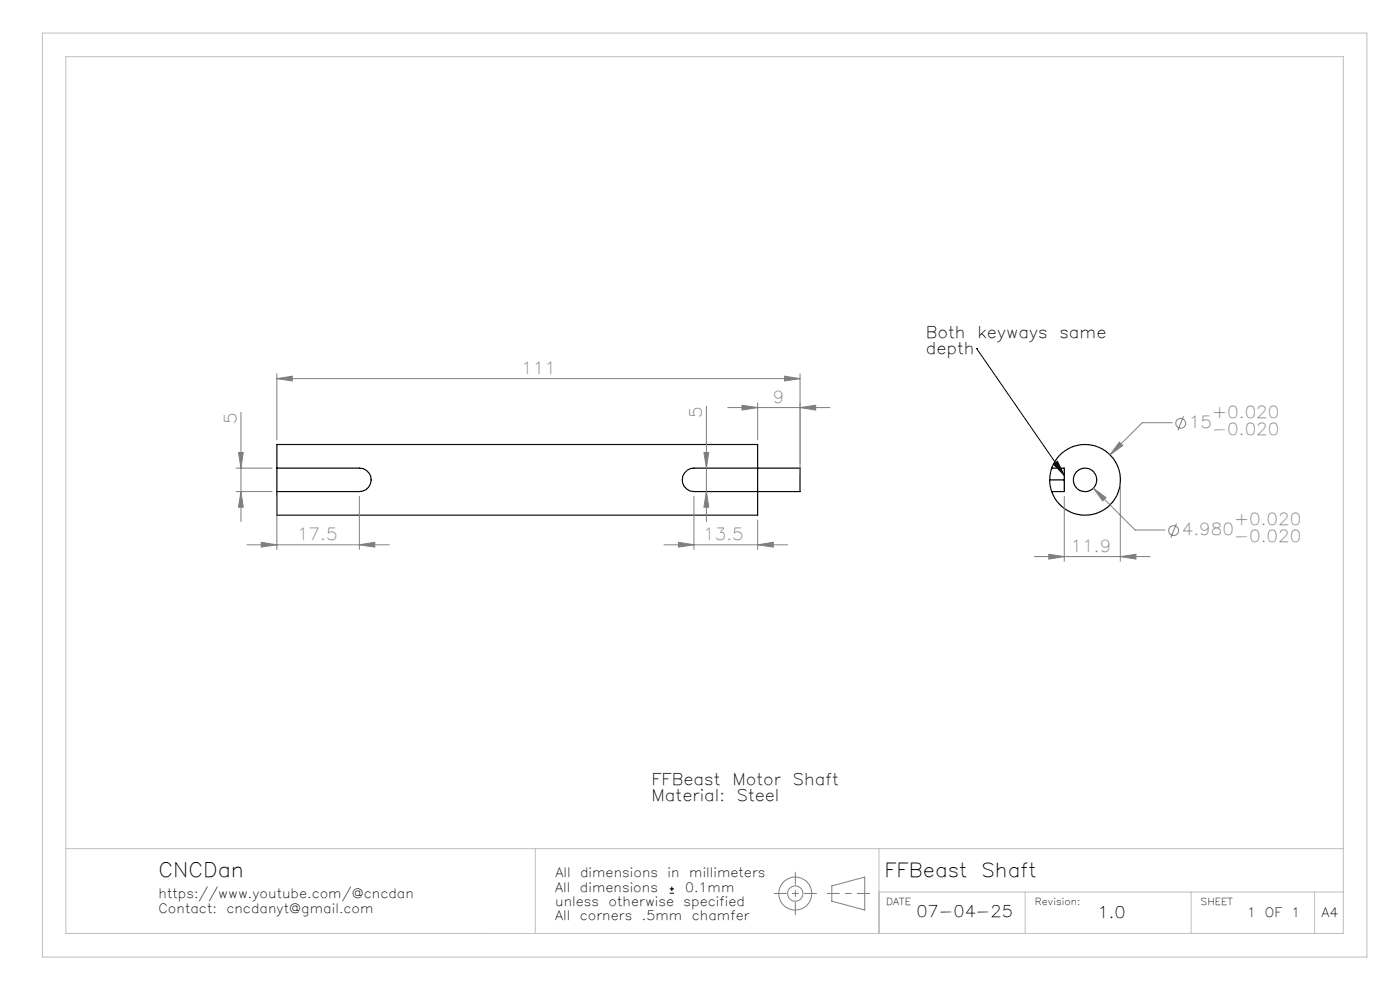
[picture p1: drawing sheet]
<svg xmlns="http://www.w3.org/2000/svg" width="297mm" height="210mm" viewBox="0 0 297 210" stroke-linecap="round" stroke-linejoin="round" font-family="sans-serif">
<g fill="none" stroke="#000" stroke-width=".25">
<path d="M58.7 99.3v-5h102v15h-102v-5M58.7 99.3h17.5a2.49 2.49 0 0 1 2.5 2.5 2.49 2.49 0 0 1-2.5 2.5h-17.5M58.7 99.3v5M223.1 99.3a7.5 7.5 0 0 1 11.5-3.5 7.5 7.5 0 0 1 0 12 7.5 7.5 0 0 1-11.5-3.5M223.1 99.3l-.4 2.5M223.1 99.3h2.7v5h-2.7M145.2 100.3a2.51 2.51 0 0 1 2-1h22.5v5h-22.5a2.49 2.49 0 0 1-2.2-1.4 2.49 2.49 0 0 1 .2-2.6zM222.7 101.8l.4 2.5M222.7 101.8h3.1"/>
<circle cx="230.2" cy="101.8" r="2.49"/>
</g>
<g fill="none" stroke="#808080" stroke-width=".21">
<path d="M58.7 79.3v14M166.4 79.8l3.3 .5-3.3 .5zM169.7 79.3v21.5M50.1 99.3h7.6M50.6 96h1l-.5 3.3zM51.1 87.5v23.1M58.7 80.3l3.3-.5v1zM58.7 80.3h111M149.3 96h1.1l-.5 3.3zM149.9 86.2v24.4M154.4 86.5h21.7M157.4 86l3.3 .5-3.3 .5z"/>
<path d="M160.7 85.5v7.8M169.7 86.5l3.3-.5v1zM237.5 93.8l.7 .7-2.7 2zM248.7 89.7h-6.4l-6.8 6.8M251.1 88.3l-1.2 3M50.1 104.3h7.6M51.1 104.3l.5 3.3h-1zM52.4 115.6h30.2M55.4 115l3.3 .6-3.3 .5zM58.7 105.3v11.2M76.2 115.6l3.3-.6v1.1zM76.2 105.3v11.2"/>
<path d="M140.9 115.6h26.2M143.9 115l3.3 .6-3.3 .5zM147.2 105.3v11.2M149.9 104.3l.5 3.3h-1.1zM160.7 115.6l3.3-.6v1.1zM160.7 110.3v6.2M219.4 118.1h24.6M222.5 117.6l3.3 .5-3.3 .5zM225.8 105.3v13.8M232 103.6l2.6 1.9-.7 .7zM232 103.6l8.8 8.8h6.4M237.7 118.1l3.3-.5v1z"/>
<path d="M237.7 102.8v16.3M249.6 111l-1.2 3M176.5 187.9l6.9-1.9v7l-6.9-1.8z"/>
<circle cx="250.5" cy="89.8" r="1.05"/>
<circle cx="249" cy="112.5" r="1.04"/>
<circle cx="168.7" cy="189.5" r="3.5"/>
<circle cx="168.7" cy="189.5" r="1.62"/>
</g>
<path d="M207.2 73.9h.1M207.2 73.9l18.6 27M223.5 98.5l.8-.6 1.5 3zM142.1 189.5h.9M142.1 188.6h.9M142.5 188.1v.9" fill="none" stroke="#000" stroke-width=".21"/>
<path d="M164.2 189.5h9M168.7 194v-9M175.5 189.5h9" fill="none" stroke="#808080" stroke-width=".21" stroke-dasharray="6.3 1.3 1.3 1.3" stroke-dashoffset="3.8"/>
<path d="M9 7h281v196h-281zM14 12h271v186h-271zM14 180h271M113.6 180v18M186.5 180v18M186.5 189.2h98.5M217.5 189.2v8.8M252.7 189.2v8.8M278.9 189.2v8.8" fill="none" stroke="#c0c0c0" stroke-width=".21"/>
<path d="M223.5 98.5l.8-.6 1.5 3z" fill="#000"/>
<g fill="#808080">
<path d="M237.5 93.8l-2 2.7 2.7-2zM232 103.6l1.9 2.6 .7-.7zM222.5 117.6l3.3 .5-3.3 .5zM237.7 118.1l3.3-.5v1z"/>
<path d="M55.4 115l3.3 .6-3.3 .5zM76.2 115.6l3.3-.6v1.1z"/>
<path d="M58.7 80.3l3.3-.5v1zM166.4 79.8l3.3 .5-3.3 .5zM143.9 115l3.3 .6-3.3 .5zM160.7 115.6l3.3-.6v1.1z"/>
<path d="M169.7 86.5l3.3-.5v1zM157.4 86l3.3 .5-3.3 .5z"/>
<path d="M50.6 96h1l-.5 3.3zM51.1 104.3l.5 3.3h-1zM149.3 96h1.1l-.5 3.3zM149.9 104.3l.5 3.3h-1.1z"/>
</g>
<text font-size="4.2" x="33.6" y="186">CNCDan</text>
<g font-size="4.1">
<text x="187.6" y="186">FFBeast</text>
<text x="208.2" y="186">Shaft</text>
</g>
<g font-size="3.5" fill="#808080">
<text x="110.6" y="79.3">111</text>
<text x="50.2" y="89.9" transform="rotate(-90 50.2 89.9)">5</text>
<text x="148.9" y="88.6" transform="rotate(-90 148.9 88.6)">5</text>
<text x="164" y="85.5">9</text>
<text x="257.2" y="88.7">+0.020</text>
<text x="252.2" y="90.7">15</text>
<text x="257.2" y="92.2">-0.020</text>
<text x="250.7" y="113.4">4.980</text>
<text x="261.8" y="111.4">+0.020</text>
<text x="63" y="114.6">17.5</text>
<text x="149.2" y="114.6">13.5</text>
<text x="227.1" y="117.1">11.9</text>
<text x="261.8" y="115">-0.020</text>
</g>
<g font-size="3.4">
<text x="196.4" y="71.7">Both</text>
<text x="207.4" y="71.7">keyways</text>
<text x="224.8" y="71.7">same</text>
<text x="196.4" y="75.2">depth</text>
<text x="138.2" y="166.4">FFBeast</text>
<text x="155.4" y="166.4">Motor</text>
<text x="168.2" y="166.4">Shaft</text>
<text x="138.2" y="169.9">Material:</text>
<text x="156.3" y="169.9">Steel</text>
<text x="194.4" y="194.6">07-04-25</text>
<text x="232.8" y="194.7">1.0</text>
</g>
<g font-size="2.7">
<text x="117.8" y="186">All</text>
<text x="123.1" y="186">dimensions</text>
<text x="141.6" y="186">in</text>
<text x="146.2" y="186">millimeters</text>
<text x="33.6" y="190.6">https://www.youtube.com/@cncdan</text>
<text x="117.8" y="189.2">All</text>
<text x="123" y="189.2">dimensions</text>
<text x="145.3" y="189.2">0.1mm</text>
<text x="33.6" y="193.6">Contact:</text>
<text x="48" y="193.6">cncdanyt@gmail.com</text>
<text x="117.8" y="192.2">unless</text>
<text x="117.8" y="195.2">All</text>
<text x="123" y="195.2">corners</text>
<text x="129.1" y="192.2">otherwise</text>
<text x="136.2" y="195.2">.5mm</text>
<text x="145" y="192.2">specified</text>
<text x="146.8" y="195.2">chamfer</text>
<text x="264.6" y="194.5">1</text>
<text x="268.4" y="194.5">OF</text>
<text x="273.9" y="194.5">1</text>
<text x="280.3" y="194.5">A4</text>
</g>
<g font-size="2">
<text x="188" y="192">DATE</text>
<text x="219.5" y="192">Revision:</text>
<text x="254.7" y="192">SHEET</text>
</g>
</svg>
